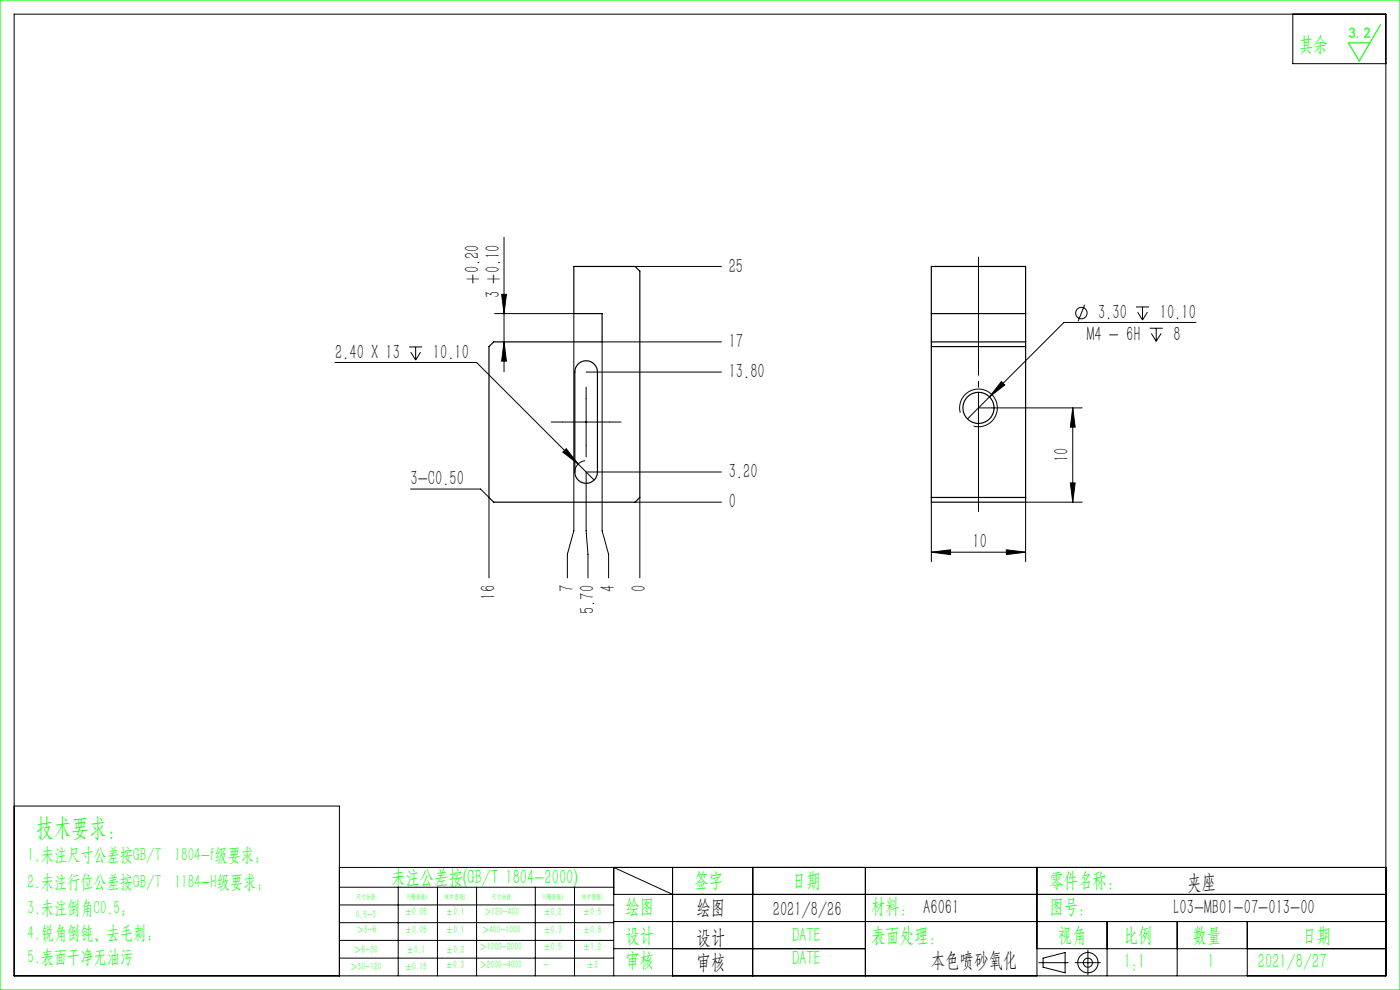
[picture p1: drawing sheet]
<svg xmlns="http://www.w3.org/2000/svg" width="297mm" height="210mm" viewBox="0 0 297 210" stroke-linecap="round" stroke-linejoin="round" font-family="sans-serif">
<g fill="none" stroke="#000" stroke-width=".21">
<path d="M3 3h291v204h-291zM274.3 3v10.5h19.7M106.9 50.3v28.6M134.7 56.5h18.4M71.1 76.9h30l24.9 24.9M86.8 73.6h2.8M87.1 74.7l1.1 1.7M88.2 73.6v2.8M89.2 74.7l-1 1.7M104.9 66.5h16.8v46.1l-1.3 5v5M106.4 62.4h1l-.5 4.1zM106.9 72.5l.5 4.1h-1z"/>
<path d="M124.3 78.9h28.8M153.1 72.5h-25.4v40.1l1.4 5v5M230.1 64.7l-1.4 3.4M241 65.1h2.8M241.3 66.2l1.1 1.7M242.4 65.1v2.8M243.4 66.2l-1 1.7M243.9 69.6h2.8M244.2 70.7l1.1 1.7M245.3 69.6v2.8M246.3 70.7l-1 1.7M253.7 68.4h-28l-15.8 15.8"/>
<path d="M119.3 89.5h10M119.4 95.9l.7-.7 2.5 3.2zM124.1 97.7a2.4 2.4 0 0 0-2.2 2.4M124.3 84.5v10M203.7 87.6a4 4 0 0 1 3.5-5.1 4 4 0 0 1 4.4 4.4 4 4 0 0 1-5.1 3.5M207.6 86.5h22M209.9 84.2l-4.7 4.7M212.4 80.9l.8 .8-3.3 2.5zM227.6 86.5l.5 4.1h-1zM227.6 86.5v20M87.1 103.7h14.8l1.8 1.8v17.1M134.7 106.5h18.4"/>
<path d="M135.7 105.5v17.1M153.1 100.1h-28.8v12.5l.4 5v5M197.6 117.1l4.1-.5v1zM197.6 106.5v12.6M197.6 117.1h20M213.5 116.6l4.1 .5-4.1 .5zM227.1 102.4h1l-.5 4.1zM229.6 106.5h-12v12.6M3 171h69v36M72 184h222M72 188.2h58.2M72 192h58.2"/>
<path d="M72 195.7h58.2M72 199.5h58.2M84.5 188.2v18.8M92.8 188.2v18.8M101.1 188.2v18.8M113.6 188.2v18.8M121.9 188.2v18.8M130.2 189.7h163.8M130.2 195.5h163.8M142.7 189.7l-12.5-5.7v23M142.7 184v23M159.7 184v23"/>
<path d="M183.6 184v23M220 184v23M234.9 195.5v11.5M249.7 195.5v11.5M264.6 195.5v11.5M72 203.2h58.2M130.2 201.2h53.4M220 201.2h74M220.4 204.2h6.2M221.3 203.2l4.7-1.1v4.3l-4.7-1.2zM228.1 204.2h5.3M230.8 201.5v5.3"/>
<circle cx="229.4" cy="66.4" r="1.21"/>
<circle cx="230.8" cy="204.2" r="2.15"/>
<circle cx="230.8" cy="204.2" r=".96"/>
</g>
<path d="M119.3 89.5h-2.4M124.3 94.5v2.4M124.3 84.5v-2.4M129.3 89.5h2.4" fill="none" stroke="#000" stroke-width=".21" stroke-dasharray="30.5 1.3 1.3 1.3"/>
<path d="M207.6 54.5v54" fill="none" stroke="#000" stroke-width=".21" stroke-dasharray="30.5 1.3 1.3 1.3" stroke-dashoffset="5.4"/>
<path d="M0 0h297v210h-297zM292.9 5.2l-4.5 7.7-2.4-3.8h4.6" fill="none" stroke="#0f0" stroke-width=".25"/>
<g fill="#000">
<path d="M106.4 62.4h1l-.5 4.1zM106.9 72.5l.5 4.1h-1zM227.6 86.5l.5 4.1h-1zM227.1 102.4h1l-.5 4.1z"/>
<path d="M120.1 95.2l-.7 .7 3.2 2.5zM212.4 80.9l-2.5 3.3 3.3-2.5z"/>
<path d="M213.5 116.6l4.1 .5-4.1 .5zM197.6 117.1l4.1-.5v1z"/>
</g>
<g fill="none" stroke="#000" stroke-width=".25">
<path d="M197.6 56.5h20v50h-20zM104.7 72.5h23v-6h-6v-10h13l1 1v48l-1 1h-30l-1-1v-32zM122.6 77.3a2.4 2.4 0 0 1 2.6-.6 2.4 2.4 0 0 1 1.5 2.2v21.2a2.4 2.4 0 0 1-2.4 2.4 2.4 2.4 0 0 1-2.4-2.4v-21.2l.3-1zM197.6 66.5h20M197.6 72.5h20M197.6 73.5h20M197.6 105.5h20"/>
<circle cx="207.6" cy="86.5" r="3.3"/>
</g>
<text font-size="5.4" fill="#0f0" x="7.7" y="177.2">技术要求：</text>
<g font-size="4.4" fill="#0f0">
<text x="275.6" y="10.8">其余</text>
<text x="83" y="187.5">未注公差按(GB/T 1804-2000)</text>
<text x="147.3" y="188">签字</text>
<text x="168" y="188">日期</text>
<text x="222.6" y="188">零件名称：</text>
<text x="132.7" y="193.6">绘图</text>
<text x="184.8" y="193.6">材料： A6061</text>
<text x="222.6" y="193.6">图号：</text>
<text x="132.7" y="199.8">设计</text>
<text x="168" y="199.8">DATE</text>
<text x="184.8" y="199.8">表面处理：</text>
<text x="224.4" y="199.8">视角</text>
<text x="238.4" y="199.8">比例</text>
<text x="253" y="199.8">数量</text>
<text x="276.3" y="199.8">日期</text>
<text x="132.7" y="205.1">审核</text>
<text x="168" y="204.6">DATE</text>
<text x="238.4" y="205.3">1:1</text>
<text x="256.2" y="205.3">1</text>
<text x="266.9" y="205.3">2021/8/27</text>
</g>
<g font-size="4.4">
<text x="154.6" y="57.8">25</text>
<text x="101.7" y="60.2" transform="rotate(-90 101.7 60.2)">+0.20</text>
<text x="106.1" y="63.2" transform="rotate(-90 106.1 63.2)">3 +0.10</text>
<text x="232.9" y="67.7">3.30</text>
<text x="246" y="67.7">10.10</text>
<text x="71.1" y="76.2">2.40 X 13</text>
<text x="91.8" y="76.2">10.10</text>
<text x="154.6" y="73.8">17</text>
<text x="230.5" y="72.2">M4 - 6H</text>
<text x="248.9" y="72.2">8</text>
<text x="154.6" y="80.2">13.80</text>
<text x="154.6" y="101.4">3.20</text>
<text x="226.7" y="98.1" transform="rotate(-90 226.7 98.1)">10</text>
<text x="87.1" y="102.9">3-C0.50</text>
<text x="154.6" y="107.8">0</text>
<text x="206.3" y="116.3">10</text>
<text x="121.6" y="125.6" transform="rotate(-90 121.6 125.6)">7</text>
<text x="130.4" y="125.7" transform="rotate(-90 130.4 125.7)">4</text>
<text x="137" y="125.7" transform="rotate(-90 137 125.7)">0</text>
<text x="105" y="127.2" transform="rotate(-90 105 127.2)">16</text>
<text x="126" y="130.3" transform="rotate(-90 126 130.3)">5.70</text>
<text x="251.8" y="188.6">夹座</text>
<text x="147.8" y="194">绘图</text>
<text x="163.9" y="194.3">2021/8/26</text>
<text x="249" y="194">L03-MB01-07-013-00</text>
<text x="147.8" y="200.2">设计</text>
<text x="147.8" y="205.5">审核</text>
<text x="197.5" y="205">本色喷砂氧化</text>
</g>
<g font-size="4" fill="#0f0">
<text x="5.9" y="182.6">1.未注尺寸公差按GB/T 1804-f级要求；</text>
<text x="5.9" y="188.4">2.未注行位公差按GB/T 1184-H级要求；</text>
<text x="5.9" y="193.9">3.未注倒角C0.5；</text>
<text x="5.9" y="199.2">4.锐角倒钝、去毛刺；</text>
<text x="5.9" y="204.2">5.表面干净无油污</text>
</g>
<text font-size="3.2" fill="#0f0" x="286.1" y="8">3.2</text>
<g font-size="2.3" fill="#0f0">
<text x="75.5" y="194.7">0.5-3</text>
<text x="75.6" y="198">＞3-6</text>
<text x="85.9" y="194.2">±0.05</text>
<text x="85.9" y="198">±0.05</text>
<text x="94.6" y="194.2">±0.1</text>
<text x="94.6" y="198">±0.1</text>
<text x="102.2" y="198">＞400-1000</text>
<text x="102.7" y="194.2">＞120-400</text>
<text x="115.3" y="194.2">±0.2</text>
<text x="115.3" y="198">±0.3</text>
<text x="123.7" y="194.2">±0.5</text>
<text x="123.7" y="198">±0.8</text>
<text x="75.1" y="202.2">＞6-30</text>
<text x="86.3" y="202.2">±0.1</text>
<text x="94.6" y="202.2">±0.2</text>
<text x="101.7" y="201.6">＞1000-2000</text>
<text x="115.3" y="201.6">±0.5</text>
<text x="123.7" y="201.6">±1.2</text>
<text x="74.3" y="205.8">＞30-120</text>
<text x="85.9" y="205.8">±0.15</text>
<text x="94.5" y="205.4">±0.3</text>
<text x="101.7" y="205.4">＞2000-4000</text>
<text x="115.3" y="205.4">-</text>
<text x="124.5" y="205.4">±2</text>
</g>
<g font-size="1.5" fill="#0f0">
<text x="75.5" y="190.6">尺寸分段</text>
<text x="86.4" y="190.6">F(精密级)</text>
<text x="94.4" y="190.6">M(中密级)</text>
<text x="104.3" y="190.6">尺寸分段</text>
<text x="115.2" y="190.6">F(精密级)</text>
<text x="123.5" y="190.6">M(中密级)</text>
</g>
</svg>
